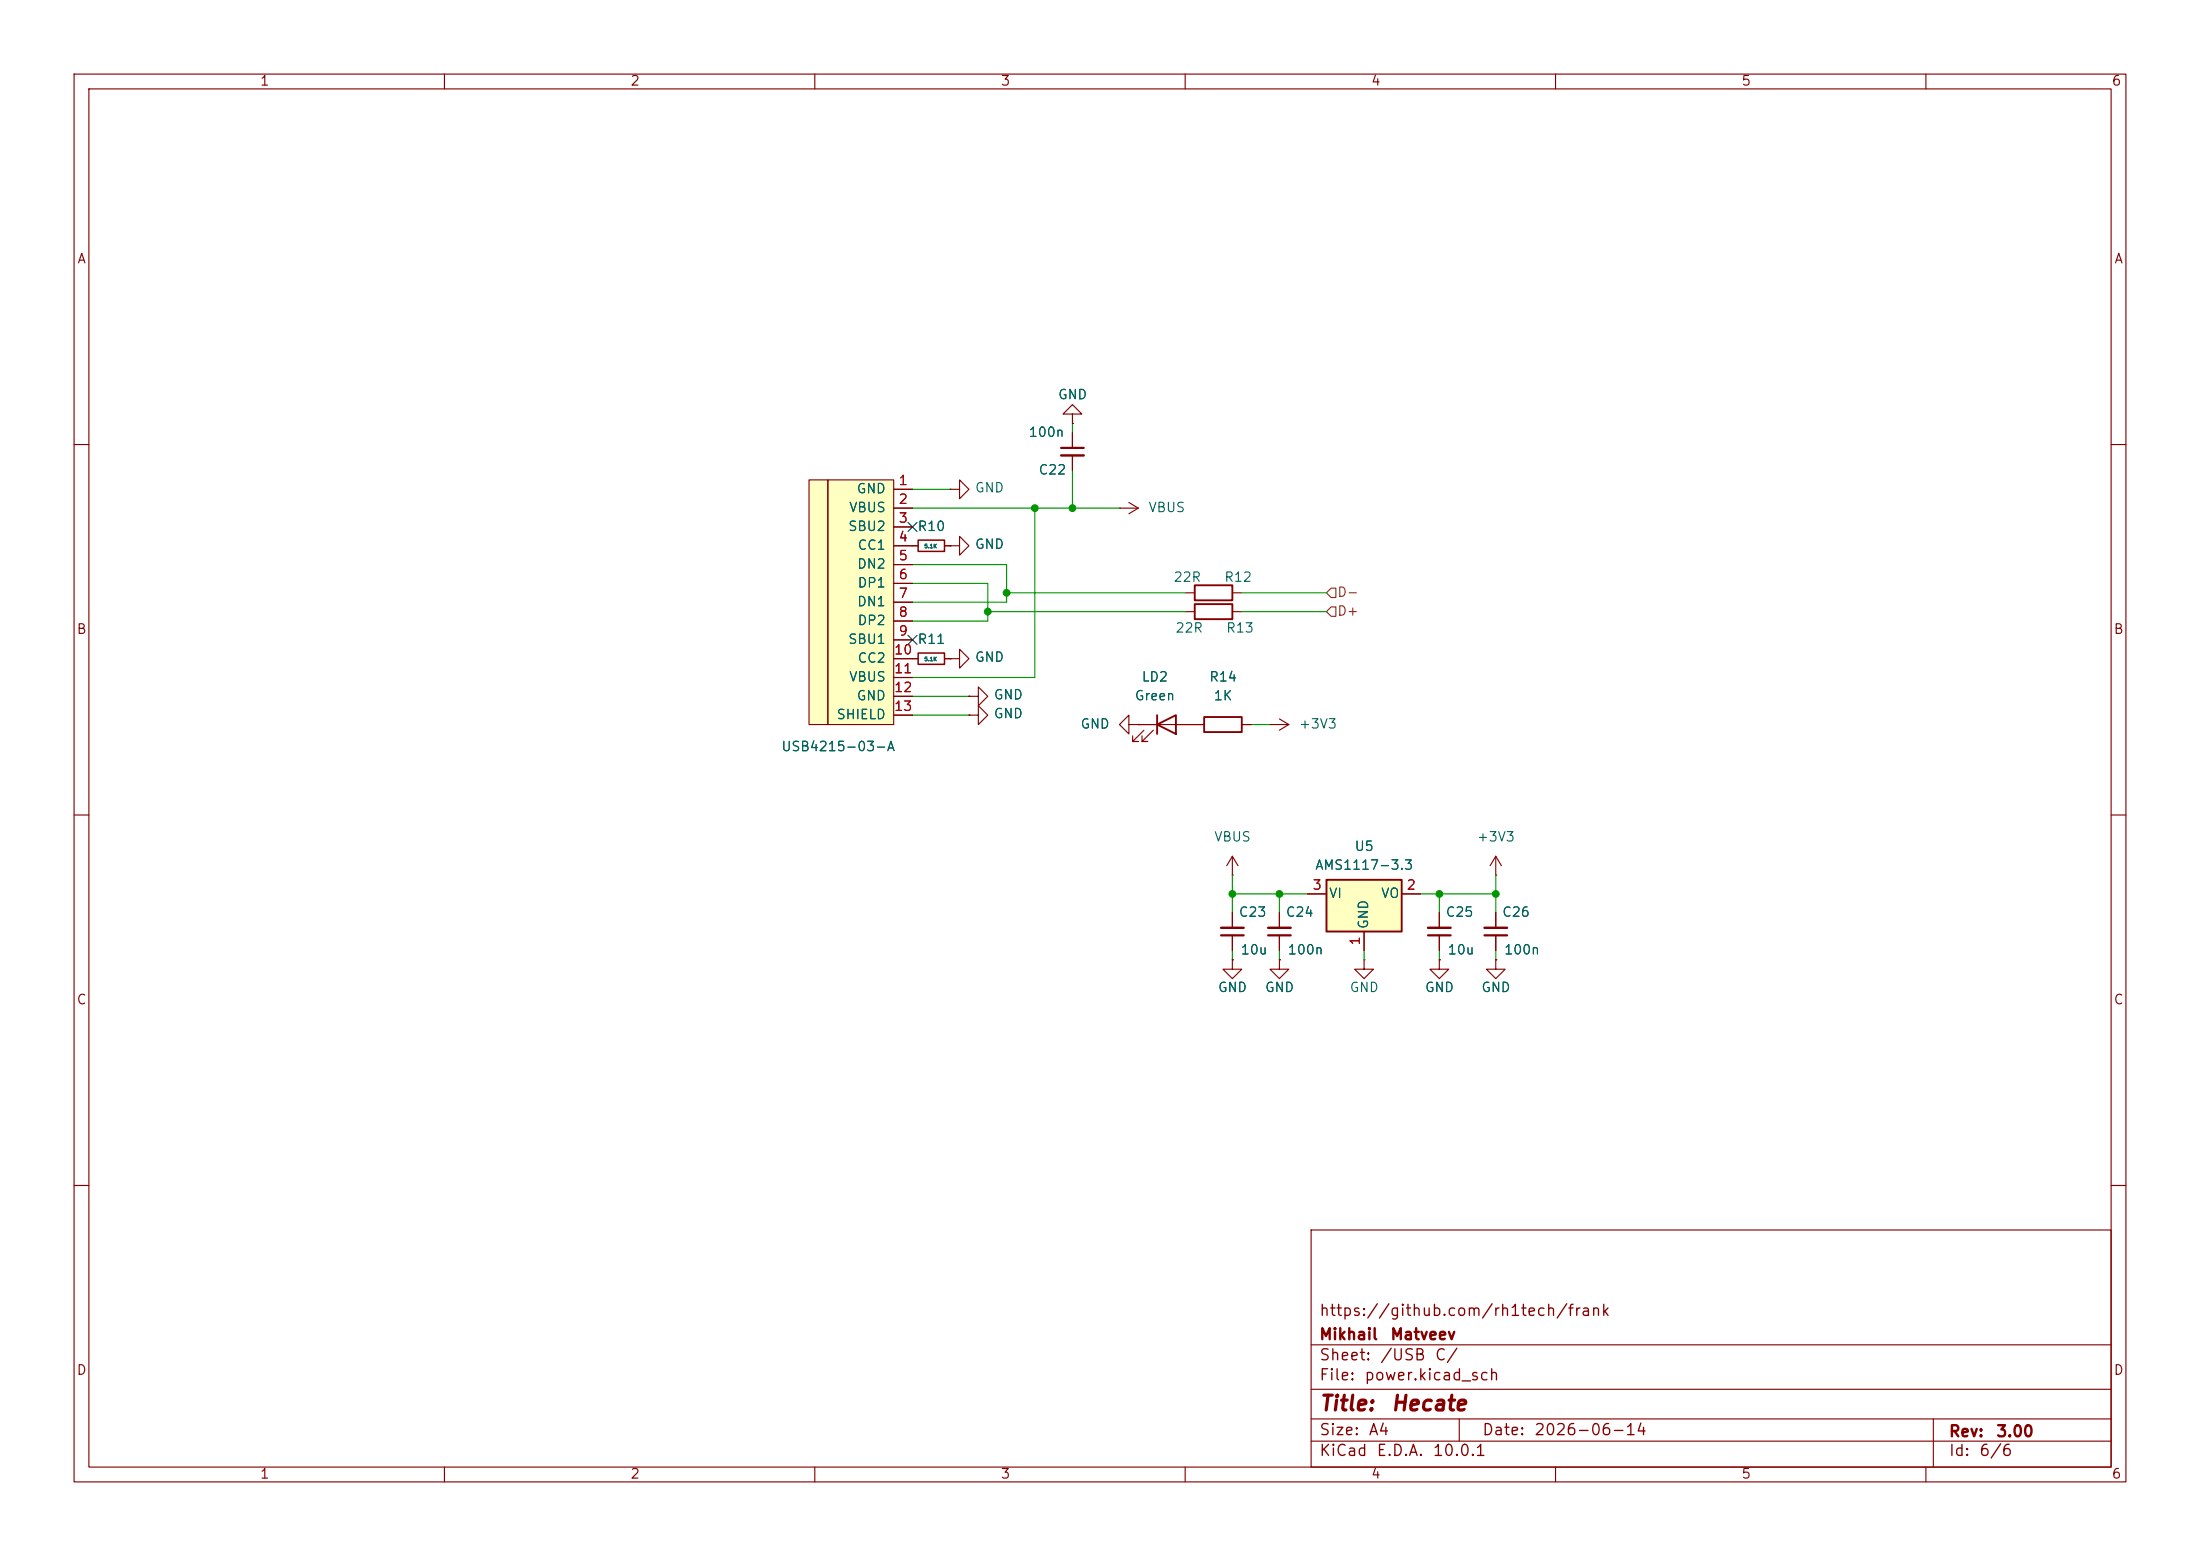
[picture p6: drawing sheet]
<svg xmlns="http://www.w3.org/2000/svg" width="297mm" height="210mm" viewBox="0 0 297 210" stroke-linecap="round" stroke-linejoin="round" font-family="sans-serif">
<g fill="none" stroke="#840000" stroke-width=".15">
<path d="M10 10h277v190h-277zM12 12h273v186h-273zM60 10v2M110 10v2M160 10v2M210 10v2M260 10v2M144.8 55.9h1.2l-1.2-1.3-1.3 1.3h1.3v1.3M144.8 57.2h.1M144.8 58.4v2.1M10 60h2M144.8 61.5v2"/>
<path d="M285 60h2M152.4 97.8v-1.3l-1.3 1.3 1.3 1.3v-1.3h1.3M153.7 97.8h.1M160 80h1.3M166.4 80h1.2M10 110h2M285 110h2M10 160h2M177 166h108v32h-108zM285 160h2M60 198v2M110 198v2"/>
<path d="M160 198v2M177 194.5h108M177 191.5h108M177 187.5h108M177 181.5h108M197 191.5v3M210 198v2M260 198v2M261 191.5v6.5"/>
</g>
<path d="M161.3 79h5.1v2h-5.1z" fill="none" stroke="#840000" stroke-width=".25"/>
<path d="M143.3 60.5h3" fill="none" stroke="#840000" stroke-width=".3"/>
<path d="M143.3 61.5h3" fill="none" stroke="#840000" stroke-width=".33"/>
<path d="M179.1 118.7h10.1v7h-10.1z" fill="#ffffc2"/>
<path d="M156.2 97.8l2.5-1.3v2.6zM156.2 96.5v2.6M179.1 118.7h10.1v7h-10.1z" fill="none" stroke="#840000" stroke-width=".25"/>
<g fill="none" stroke="#840000" stroke-width=".15">
<path d="M123.2 73.7h.8M127.5 73.7h.8M128.3 66h1.2v-1.2l1.3 1.2-1.3 1.3v-1.3M128.3 66h.1M128.3 73.7h1.2v-1.3l1.3 1.3-1.3 1.2v-1.2M128.3 73.7h.1M123.2 88.9h.8M127.5 88.9h.8M128.3 88.9h1.2v-1.3l1.3 1.3-1.3 1.3v-1.3M128.3 88.9h.1M130.8 94h1.3v-1.3l1.2 1.3-1.2 1.3v-1.3M130.8 94h.1"/>
<path d="M130.8 96.5h1.3v-1.2l1.2 1.2-1.2 1.3v-1.3M130.8 96.5h.1M153.7 97.8h7.6M154.4 98.6l-1.5 1.5h.8h-.8v-.8M155.7 98.6l-1.5 1.5h.7h-.7v-.8M166.4 118.1h.1M166.4 115.6l-.8 1.2M166.4 115.6l.7 1.2M166.4 115.6v2.5M201.9 118.1h.1M201.9 115.6l-.7 1.2M201.9 115.6l.8 1.2"/>
<path d="M201.9 115.6v2.5M176.5 120.7h2.6M184.1 125.7v2.6M189.2 120.7h2.6"/>
</g>
<path d="M124 72.9h3.5v1.5h-3.5zM124 88.1h3.5v1.6h-3.5z" fill="none" stroke="#840000" stroke-width=".2"/>
<g fill="#ffffc2">
<path d="M109.2 64.8h2.6v33h-2.6z"/>
<path d="M111.8 64.8h8.8v33h-8.8z"/>
</g>
<g fill="none" stroke="#840000" stroke-width=".15">
<path d="M144.8 57.2h.1M144.8 58.4v2.1M109.2 64.8h2.6v33h-2.6zM111.8 64.8h8.8v33h-8.8zM120.6 66h2.6M120.6 68.6h2.6M120.6 71.1h2.6M120.6 73.7h3.4M120.6 76.2h2.6M120.6 78.7h2.6M127.5 73.7h.8M128.3 73.7h.1"/>
<path d="M144.8 61.5v2M151.1 68.6h.1M151.1 68.6h2.6M152.4 67.8l1.3 .8M153.7 68.6l-1.3 .7M120.6 81.3h2.6M120.6 83.8h2.6M120.6 86.4h2.6M120.6 88.9h3.4M120.6 91.4h2.6M120.6 94h2.6M120.6 96.5h2.6"/>
<path d="M127.5 88.9h.8M128.3 88.9h.1M130.8 96.5h.1M130.8 94h.1M153.7 97.8h.1M153.7 97.8h2.5M158.7 97.8h3.9M160 82.6h1.3M166.4 82.6h1.2M167.6 97.8h1.3M171.4 97.8h.1M171.4 97.8h2.6"/>
<path d="M172.7 97l1.3 .8M174 97.8l-1.3 .8M166.4 129.5v1.3h1.2l-1.2 1.3-1.3-1.3h1.3M166.4 129.5h.1M166.4 123.2v2M166.4 126.2v2.1M172.7 129.5v1.3h1.3l-1.3 1.3-1.3-1.3h1.3M172.7 129.5h.1M172.7 123.2v2M172.7 126.2v2.1M176.5 120.7h2.6M184.1 129.5v1.3h1.3l-1.3 1.3-1.2-1.3h1.2"/>
<path d="M184.1 129.5h.1M184.1 125.7v2.6M189.2 120.7h2.6M194.3 129.5v1.3h1.3l-1.3 1.3-1.3-1.3h1.3M194.3 129.5h.1M194.3 123.2v2M194.3 126.2v2.1M201.9 129.5v1.3h1.3l-1.3 1.3-1.2-1.3h1.2M201.9 129.5h.1M201.9 123.2v2M201.9 126.2v2.1"/>
</g>
<path d="M164.8 126.2h3.1M171.2 126.2h3M192.8 126.2h3M200.4 126.2h3.1" fill="none" stroke="#840000" stroke-width=".3"/>
<path d="M164.8 125.2h3.1M171.2 125.2h3M192.8 125.2h3M200.4 125.2h3.1" fill="none" stroke="#840000" stroke-width=".33"/>
<path d="M161.3 81.5h5.1v2.1h-5.1zM162.6 96.8h5v2h-5z" fill="none" stroke="#840000" stroke-width=".25"/>
<path d="M179.7 79.4h.6v1.2h-.6l-.6-.6zM179.7 81.9h.6v1.3h-.6l-.6-.6z" fill="none" stroke="#725600" stroke-width=".15"/>
<g fill="none" stroke="#009600" stroke-width=".15">
<path d="M144.8 57.2v1.2M123.2 68.6h27.9M123.2 78.7h10.1v5.1h-10.1M123.2 76.2h12.7v5.1h-12.7M123.2 66h5.1M139.7 68.6v22.8h-16.5M144.8 63.5v5.1M123.2 94h7.6M123.2 96.5h7.6M133.3 82.6h26.7M135.9 80h24.1M167.6 80h11.5"/>
<path d="M167.6 82.6h11.5M168.9 97.8h2.5M166.4 118.1v5.1M201.9 118.1v5.1M166.4 128.3v1.2M166.4 120.7h10.1M172.7 120.7v2.5M172.7 128.3v1.2M184.1 128.3v1.2M191.8 120.7h10.1M194.3 120.7v2.5M194.3 128.3v1.2"/>
<path d="M201.9 128.3v1.2"/>
</g>
<path d="M122.6 70.5l1.2 1.2M123.8 70.5l-1.2 1.2M122.6 85.8l1.2 1.2M123.8 85.8l-1.2 1.2" fill="none" stroke="#000084" stroke-width=".15"/>
<g fill="#009600" stroke="#009600" stroke-width=".14">
<circle cx="166.4" cy="120.7" r=".46"/>
<circle cx="172.7" cy="120.7" r=".46"/>
<circle cx="194.3" cy="120.7" r=".46"/>
<circle cx="201.9" cy="120.7" r=".46"/>
<circle cx="139.7" cy="68.6" r=".46"/>
<circle cx="135.9" cy="80" r=".46"/>
<circle cx="144.8" cy="68.6" r=".46"/>
<circle cx="133.3" cy="82.6" r=".46"/>
</g>
<g font-size="2" fill="#840000">
<text x="178" y="190.9">Title:</text>
<text x="187.7" y="190.9">Hecate</text>
</g>
<g font-size="1.5" fill="#840000">
<text x="178" y="178">https://github.com/rh1tech/frank</text>
<text x="178" y="184">Sheet:</text>
<text x="178" y="181.2">Mikhail</text>
<text x="186.2" y="184">/USB</text>
<text x="187.6" y="181.2">Matveev</text>
<text x="193.6" y="184">C/</text>
<text x="178" y="186.7">File:</text>
<text x="184.1" y="186.7">power.kicad_sch</text>
<text x="178" y="196.9">KiCad</text>
<text x="178" y="194.1">Size:</text>
<text x="184.7" y="194.1">A4</text>
<text x="185.7" y="196.9">E.D.A.</text>
<text x="193.3" y="196.9">10.0.1</text>
<text x="200" y="194.1">Date:</text>
<text x="207" y="194.1">2026-06-14</text>
<text x="263" y="194.3">Rev:</text>
<text x="263" y="196.9">Id:</text>
<text x="267.1" y="196.9">6/6</text>
<text x="269.4" y="194.3">3.00</text>
</g>
<g font-size="1.3" fill="#840000">
<text x="35" y="11.9">1</text>
<text x="85" y="11.9">2</text>
<text x="135" y="11.9">3</text>
<text x="185" y="11.9">4</text>
<text x="235" y="11.9">5</text>
<text x="285" y="11.9">6</text>
<text x="10.3" y="35.9">A</text>
<text x="285.3" y="35.9">A</text>
<text x="10.3" y="85.9">B</text>
<text x="285.3" y="85.9">B</text>
<text x="10.3" y="135.9">C</text>
<text x="285.3" y="135.9">C</text>
<text x="10.3" y="185.9">D</text>
<text x="285.3" y="185.9">D</text>
<text x="35" y="199.9">1</text>
<text x="85" y="199.9">2</text>
<text x="135" y="199.9">3</text>
<text x="185" y="199.9">4</text>
<text x="235" y="199.9">5</text>
<text x="285" y="199.9">6</text>
</g>
<g font-size="1.3" fill="#006464">
<text x="138.8" y="59.3">100n</text>
<text x="142.7" y="54.2">GND</text>
<text x="140.1" y="64.4">C22</text>
<text x="114.4" y="72">SBU2</text>
<text x="114.5" y="69.4">VBUS</text>
<text x="115.6" y="66.9">GND</text>
<text x="123.8" y="72">R10</text>
<text x="131.5" y="66.8">GND</text>
<text x="154.9" y="69.4">VBUS</text>
<text x="115.6" y="77.1">DN2</text>
<text x="115.7" y="74.5">CC1</text>
<text x="131.5" y="74.4">GND</text>
<text x="115.6" y="82.1">DN1</text>
<text x="115.7" y="79.6">DP1</text>
<text x="158.3" y="78.8">22R</text>
<text x="165.2" y="78.8">R12</text>
<text x="114.4" y="87.2">SBU1</text>
<text x="115.7" y="84.7">DP2</text>
<text x="115.7" y="89.8">CC2</text>
<text x="123.8" y="87.2">R11</text>
<text x="131.5" y="89.6">GND</text>
<text x="158.6" y="85.7">22R</text>
<text x="165.4" y="85.7">R13</text>
<text x="114.5" y="92.3">VBUS</text>
<text x="115.6" y="94.8">GND</text>
<text x="134.1" y="94.7">GND</text>
<text x="153.1" y="94.8">Green</text>
<text x="154" y="92.3">LD2</text>
<text x="163.2" y="92.3">R14</text>
<text x="163.8" y="94.8">1K</text>
<text x="105.4" y="101.7">USB4215-03-A</text>
<text x="112.8" y="97.4">SHIELD</text>
<text x="134.1" y="97.3">GND</text>
<text x="145.8" y="98.7">GND</text>
<text x="175.3" y="98.7">+3V3</text>
<text x="163.8" y="113.9">VBUS</text>
<text x="199.3" y="113.9">+3V3</text>
<text x="177.5" y="117.7">AMS1117-3.3</text>
<text x="182.8" y="115.2">U5</text>
<text x="167.1" y="124.1">C23</text>
<text x="173.5" y="124.1">C24</text>
<text x="179.3" y="121.5">VI</text>
<text x="185" y="125.5" transform="rotate(-90 185 125.5)">GND</text>
<text x="186.4" y="121.5">VO</text>
<text x="195.1" y="124.1">C25</text>
<text x="202.7" y="124.1">C26</text>
<text x="167.4" y="129.1">10u</text>
<text x="173.7" y="129.1">100n</text>
<text x="195.3" y="129.1">10u</text>
<text x="203" y="129.1">100n</text>
<text x="164.3" y="134.2">GND</text>
<text x="170.7" y="134.2">GND</text>
<text x="182.1" y="134.2">GND</text>
<text x="192.3" y="134.2">GND</text>
<text x="199.9" y="134.2">GND</text>
</g>
<g font-size="1.3" fill="#a90000">
<text x="121.2" y="65.8">1</text>
<text x="121.2" y="68.3">2</text>
<text x="121.2" y="70.9">3</text>
<text x="121.2" y="73.4">4</text>
<text x="121.2" y="75.9">5</text>
<text x="121.2" y="78.5">6</text>
<text x="121.2" y="81">7</text>
<text x="121.2" y="83.6">8</text>
<text x="120.6" y="88.6">10</text>
<text x="121.2" y="86.1">9</text>
<text x="120.6" y="91.2">11</text>
<text x="120.6" y="93.7">12</text>
<text x="120.6" y="96.3">13</text>
<text x="177.1" y="120.4">3</text>
<text x="189.8" y="120.4">2</text>
<text x="183.9" y="127.7" transform="rotate(-90 183.9 127.7)">1</text>
</g>
<g font-size="1.3" fill="#725600">
<text x="180.4" y="83.4">D+</text>
<text x="180.4" y="80.9">D-</text>
</g>
<g font-size=".5" fill="#006464">
<text x="124.7" y="74.1">5.1K</text>
<text x="124.7" y="89.3">5.1K</text>
</g>
</svg>
